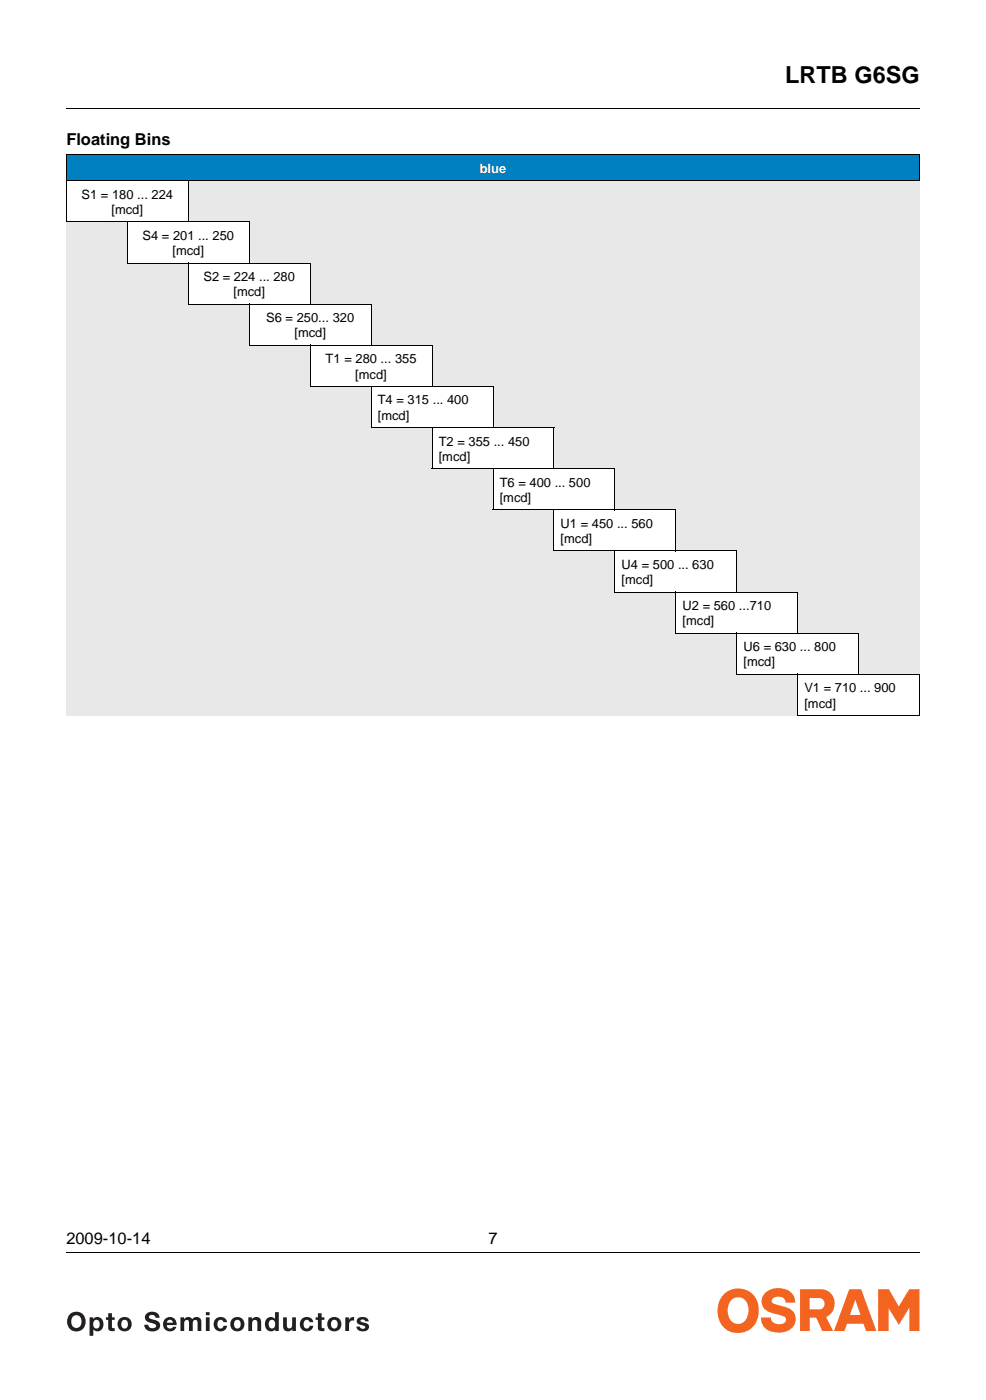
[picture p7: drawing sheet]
<svg xmlns="http://www.w3.org/2000/svg" width="207mm" height="294mm" viewBox="0 0 207 294" stroke-linecap="round" stroke-linejoin="round" font-family="sans-serif">
<path d="M13.9 22.8v.1zM13.9 263.2v.2z" fill="#000"/>
<path d="M13.9 22.9h179.3M13.9 263.3h179.3" fill="none" stroke="#000" stroke-width=".21"/>
<path d="M13.9 270.7h179.3v10.3h-179.3z" fill="#fff"/>
<g fill="#f36421">
<path d="M160.6 271.8a4.2 4.2 0 0 1 6 .3l.2 .5 .2 1.2-2-.1a1.6 1.6 0 0 0-1.2-1.2 1.6 1.6 0 0 0-1.6 .5v.7l.3 .3 1.2 .3a4.3 4.3 0 0 1 3.3 2 2.87 2.87 0 0 1-2.7 3.7 3.5 3.5 0 0 1-4.4-2.5l-.1-.6h2.1a1.77 1.77 0 0 0 2.8 1.1 .78 .78 0 0 0-.1-1.3l-1.2-.4a5.5 5.5 0 0 1-2.9-1.3 2.46 2.46 0 0 1 .1-3.2z"/>
<path d="M184.4 270.9h2.3l2.1 3.7 2.2-3.7h2.1v8.8h-2.1v-4.9l-2.2 3.6-2.2-3.4v4.7h-2.2z"/>
</g>
<g fill="#f36421">
<path d="M178.4 270.9h2.5l3.2 8.8h-2.2l-.6-1.5h-3.4l-.5 1.5h-2.2zM179.6 273.1l-1.1 3.2h2.2z" fill-rule="evenodd"/>
<path d="M168 270.9h4.5a3 3 0 0 1 2.8 2.6 3 3 0 0 1-1.8 3.3l1.5 2.9h-2.3l-1.3-2.8h-1.3v2.8h-2.1zM170 272.8h2.1a1.19 1.19 0 0 1 1.1 1.2 1.19 1.19 0 0 1-1 1.2h-2.2z" fill-rule="evenodd"/>
<path d="M152.2 271.8a5.1 5.1 0 0 0 .5 7.8 4.4 4.4 0 0 0 6.6-4.1 4.3 4.3 0 0 0-2.3-4.3 4.3 4.3 0 0 0-4.8 .6zM153.5 273.3a2.12 2.12 0 0 1 2.4-.5 2.12 2.12 0 0 1 1.3 2 2.72 2.72 0 0 1-2.2 3.4 2.63 2.63 0 0 1-2.1-3.3l.3-1.1z" fill-rule="evenodd"/>
</g>
<g fill="#231f20">
<path d="M22.7 276h.8v.8h.6v.6h-.6v1.6l.6 .1v.6h-.5a.71 .71 0 0 1-.9-.6v-1.7h-.5v-.6h.5z"/>
<path d="M30.7 276.1a1.65 1.65 0 0 1 2.8 .8h-.8a.72 .72 0 0 0-.7-.6 .72 .72 0 0 0-.7 .5l.2 .3 1 .3a1.18 1.18 0 0 1 1.1 1.1 1.18 1.18 0 0 1-1 1.2 1.67 1.67 0 0 1-2.3-1.3h.8a.87 .87 0 0 0 .8 .7 .87 .87 0 0 0 .9-.5 1.22 1.22 0 0 0-1.2-.6 1.14 1.14 0 0 1-1-.7 1.14 1.14 0 0 1 .1-1.2z"/>
<path d="M37.9 276.8h.7v.4a1.03 1.03 0 0 1 1.8 0 1.04 1.04 0 0 1 1.1-.4 1.04 1.04 0 0 1 .8 1v1.9h-.8v-1.6a.54 .54 0 0 0-.5-.7 .54 .54 0 0 0-.5 .7v1.6h-.8v-1.6a.51 .51 0 0 0-.3-.7 .51 .51 0 0 0-.7 .3v2h-.8z"/>
<path d="M45.4 277.1a1.41 1.41 0 0 1 2.3 .8h-.8a.67 .67 0 0 0-.9-.5 .67 .67 0 0 0-.3 .9 .67 .67 0 0 0 .4 .9 .67 .67 0 0 0 .8-.6h.8a1.47 1.47 0 0 1-2.1 1 1.47 1.47 0 0 1-.5-2.2z"/>
<path d="M52.2 276.8h.7v.4a1.06 1.06 0 0 1 1.3-.4 1.06 1.06 0 0 1 .6 1.2v1.7h-.7v-1.6a.56 .56 0 0 0-.4-.7 .56 .56 0 0 0-.7 .4l-.1 1.9h-.7z"/>
<path d="M59.5 276.8h.7v1.7a.56 .56 0 0 0 .4 .7 .56 .56 0 0 0 .7-.5l.1-1.9h.7v2.9h-.7v-.4a1.06 1.06 0 0 1-1.2 .4 1.06 1.06 0 0 1-.7-1.1z"/>
<path d="M63.5 277.1a1.41 1.41 0 0 1 2.3 .8h-.8a.67 .67 0 0 0-.9-.5 .67 .67 0 0 0-.3 .9 .67 .67 0 0 0 .4 .9 .67 .67 0 0 0 .8-.6h.8a1.47 1.47 0 0 1-2.1 1 1.47 1.47 0 0 1-.5-2.2z"/>
<path d="M66.8 276h.8v.8h.5v.6h-.5v1.6l.5 .1v.6h-.4a.71 .71 0 0 1-.9-.6v-1.7h-.5v-.6h.5z"/>
<path d="M72.5 276.8h.8v.6a.97 .97 0 0 1 1.1-.6v.7h-.2a.78 .78 0 0 0-.9 .9v1.3h-.8z"/>
<path d="M75.2 277.1a1.42 1.42 0 0 1 2.2 .6h-.7a.53 .53 0 0 0-.5-.4 .53 .53 0 0 0-.5 .3l.3 .2 .6 .2a.89 .89 0 0 1 .9 .9 .89 .89 0 0 1-.9 .9h-.4a1.18 1.18 0 0 1-1.3-1h.7a.53 .53 0 0 0 .5 .5 .53 .53 0 0 0 .6-.6l-.9-.2a.81 .81 0 0 1-.8-.5 .81 .81 0 0 1 .2-.9z"/>
<path d="M15.3 276.7a1.17 1.17 0 0 1 1.5 0 1.17 1.17 0 0 1 .3 1.4 1.08 1.08 0 0 1-1.3 1 1.08 1.08 0 0 1-.8-1.3zM14.6 276.3a2.07 2.07 0 0 0-.2 2.7 2.07 2.07 0 0 0 2.7 .5 2.06 2.06 0 0 0 .5-3 2.06 2.06 0 0 0-3-.2z"/>
<path d="M19.7 277.7a.7 .7 0 0 1 .9-.2 .7 .7 0 0 1 .3 .8 .71 .71 0 0 1-.6 .9 .71 .71 0 0 1-.7-.9zM18.8 276.8v3.9h.8v-1.3a1.22 1.22 0 0 0 1.5 .3 1.22 1.22 0 0 0 .6-1.4 1.25 1.25 0 0 0-.6-1.4 1.25 1.25 0 0 0-1.5 .3v-.4z"/>
<path d="M25.6 277.7a.71 .71 0 0 1 .9-.3 .71 .71 0 0 1 .4 .9 .72 .72 0 0 1-.7 .9 .72 .72 0 0 1-.7-.9zM24.7 278.3a1.52 1.52 0 0 0 3 0 1.52 1.52 0 0 0-3 0z"/>
<path d="M35.2 277.6a.64 .64 0 0 1 .7-.2 .64 .64 0 0 1 .4 .6h-1.3zM34.8 277.1a1.49 1.49 0 0 0-.1 2.4 1.49 1.49 0 0 0 2.3-.7h-.6a.7 .7 0 0 1-.8 .4 .7 .7 0 0 1-.6-.7h2.1a1.44 1.44 0 0 0-.7-1.5 1.44 1.44 0 0 0-1.6 .1z"/>
<path d="M43.2 276.8h.8v2.9h-.8zM43.2 275.8h.8v.6h-.8z"/>
<path d="M49.3 277.7a.71 .71 0 0 1 .9-.3 .71 .71 0 0 1 .3 .9 .72 .72 0 0 1-.7 .9 .72 .72 0 0 1-.6-.9zM48.4 278.3a1.52 1.52 0 0 0 3 0 1.52 1.52 0 0 0-3 0z"/>
<path d="M56.6 277.6a.7 .7 0 0 1 .8-.2 .7 .7 0 0 1 .4 .9 .72 .72 0 0 1-.7 .9 .72 .72 0 0 1-.7-.9zM56.1 277.1a1.5 1.5 0 0 0-.4 1.8 1.5 1.5 0 0 0 1.7 .8l.4-.4v.4h.8v-3.9h-.8v1.4l-.4-.3a1.21 1.21 0 0 0-1.3 .2z"/>
<path d="M69.7 277.7a.71 .71 0 0 1 .9-.3 .71 .71 0 0 1 .3 .9 .72 .72 0 0 1-.7 .9 .72 .72 0 0 1-.7-.9zM68.7 278.3a1.55 1.55 0 0 0 3.1 0 1.55 1.55 0 0 0-3.1 0z"/>
</g>
<path d="M13.9 32.5h179.3v5.5h-179.3z" fill="#0080c0"/>
<path d="M13.9 38h25.6v8.6h-25.6z" fill="#fff"/>
<g fill="#e8e8e8">
<path d="M39.5 38h12.9v8.6h-12.9z"/>
<path d="M52.4 38h63.9v8.6h-63.9z"/>
<path d="M116.3 38h12.8v8.6h-12.8z"/>
<path d="M129.1 38h64.1v8.6h-64.1z"/>
<path d="M13.9 46.6h12.8v8.7h-12.8z"/>
</g>
<path d="M26.7 46.6h25.7v8.7h-25.7z" fill="#fff"/>
<g fill="#e8e8e8">
<path d="M52.4 46.6h12.7v8.7h-12.7z"/>
<path d="M65.1 46.6h51.2v8.7h-51.2z"/>
<path d="M116.3 46.6h12.8v8.7h-12.8z"/>
<path d="M129.1 46.6h64.1v8.7h-64.1z"/>
<path d="M13.9 55.3h25.6v8.6h-25.6z"/>
</g>
<path d="M39.5 55.3h25.6v8.6h-25.6z" fill="#fff"/>
<g fill="#e8e8e8">
<path d="M65.1 55.3h12.8v8.6h-12.8z"/>
<path d="M77.9 55.3h38.4v8.6h-38.4z"/>
<path d="M116.3 55.3h12.8v8.6h-12.8z"/>
<path d="M129.1 55.3h64.1v8.6h-64.1z"/>
<path d="M13.9 63.9h38.5v8.6h-38.5z"/>
</g>
<path d="M52.4 63.9h25.5v8.6h-25.5z" fill="#fff"/>
<g fill="#e8e8e8">
<path d="M77.9 63.9h12.8v8.6h-12.8z"/>
<path d="M90.7 63.9h25.6v8.6h-25.6z"/>
<path d="M116.3 63.9h12.8v8.6h-12.8z"/>
<path d="M129.1 63.9h64.1v8.6h-64.1z"/>
<path d="M13.9 72.5h51.2v8.7h-51.2z"/>
</g>
<path d="M65.1 72.5h25.6v8.7h-25.6z" fill="#fff"/>
<g fill="#e8e8e8">
<path d="M90.7 72.5h12.8v8.7h-12.8z"/>
<path d="M103.5 72.5h12.8v8.7h-12.8z"/>
<path d="M116.3 72.5h12.8v8.7h-12.8z"/>
<path d="M129.1 72.5h64.1v8.7h-64.1z"/>
<path d="M13.9 81.2h64v8.6h-64z"/>
</g>
<path d="M77.9 81.2h25.6v8.6h-25.6z" fill="#fff"/>
<g fill="#e8e8e8">
<path d="M103.5 81.2h12.8v8.6h-12.8z"/>
<path d="M116.3 81.2h12.8v8.6h-12.8z"/>
<path d="M129.1 81.2h64.1v8.6h-64.1z"/>
<path d="M13.9 89.8h76.8v8.7h-76.8z"/>
</g>
<path d="M90.7 89.8h25.6v8.7h-25.6z" fill="#fff"/>
<g fill="#e8e8e8">
<path d="M116.3 89.8h12.8v8.7h-12.8z"/>
<path d="M129.1 89.8h64.1v8.7h-64.1z"/>
<path d="M13.9 98.5h89.6v8.6h-89.6z"/>
</g>
<path d="M103.5 98.5h25.6v8.6h-25.6z" fill="#fff"/>
<g fill="#e8e8e8">
<path d="M129.1 98.5h12.9v8.6h-12.9z"/>
<path d="M142 98.5h51.2v8.6h-51.2z"/>
<path d="M13.9 107.1h102.4v8.7h-102.4z"/>
</g>
<path d="M116.3 107.1h25.7v8.7h-25.7z" fill="#fff"/>
<g fill="#e8e8e8">
<path d="M142 107.1h12.7v8.7h-12.7z"/>
<path d="M154.7 107.1h38.5v8.7h-38.5z"/>
<path d="M13.9 115.8h102.4v8.6h-102.4z"/>
<path d="M116.3 115.8h12.8v8.6h-12.8z"/>
</g>
<path d="M129.1 115.8h25.6v8.6h-25.6z" fill="#fff"/>
<g fill="#e8e8e8">
<path d="M154.7 115.8h12.8v8.6h-12.8z"/>
<path d="M167.5 115.8h25.7v8.6h-25.7z"/>
<path d="M13.9 124.4h102.4v8.7h-102.4z"/>
<path d="M116.3 124.4h12.8v8.7h-12.8z"/>
<path d="M129.1 124.4h12.9v8.7h-12.9z"/>
</g>
<path d="M142 124.4h25.5v8.7h-25.5z" fill="#fff"/>
<g fill="#e8e8e8">
<path d="M167.5 124.4h12.8v8.7h-12.8z"/>
<path d="M180.3 124.4h12.9v8.7h-12.9z"/>
<path d="M13.9 133.1h102.4v8.6h-102.4z"/>
<path d="M116.3 133.1h12.8v8.6h-12.8z"/>
<path d="M129.1 133.1h25.6v8.6h-25.6z"/>
</g>
<path d="M154.7 133.1h25.6v8.6h-25.6z" fill="#fff"/>
<g fill="#e8e8e8">
<path d="M180.3 133.1h12.9v8.6h-12.9z"/>
<path d="M13.9 141.7h102.4v8.6h-102.4z"/>
<path d="M116.3 141.7h12.8v8.6h-12.8z"/>
<path d="M129.1 141.7h38.4v8.6h-38.4z"/>
</g>
<path d="M167.5 141.7h25.7v8.6h-25.7z" fill="#fff"/>
<g fill="none" stroke="#000" stroke-width=".21">
<path d="M13.9 32.6h179.3M13.9 38h179.3M13.9 32.6v14M39.6 37.9v8.8M193.2 32.6v5.3M13.9 46.6h38.5M26.7 55.3h38.5M26.8 46.6v8.6M39.6 55.2v8.6M52.4 46.7v8.6M65.1 55.3v8.7M39.5 63.9h38.5"/>
<path d="M52.3 72.6h38.5M52.4 63.8v8.7M65.1 72.5v8.6M78 64v8.6M90.8 72.6v8.7M65.1 81.2h38.5M77.9 89.8h38.5M78 81.1v8.7M90.7 98.5h38.5M90.8 89.8v8.6M103.5 81.3v8.6M103.5 98.4v8.6"/>
<path d="M116.3 89.9v8.7M129.2 98.6v8.6M103.5 107.1h38.5M116.3 115.8h38.5M116.3 107v8.7M129.2 115.7v8.6M142 107.2v8.7M154.7 115.9v8.6M129.1 124.4h38.5M141.9 133.1h38.5M142 124.3v8.7M154.7 133v8.6"/>
<path d="M167.6 124.5v8.6M180.4 133.1v8.7M154.7 141.7h38.5M167.5 150.3h25.7M167.6 141.6v8.7M193.2 141.8v8.5"/>
</g>
<text font-size="4.9" x="164.9" y="17.4">LRTB G6SG</text>
<g font-size="3.5">
<text x="13.9" y="30.4">Floating Bins</text>
<text x="13.9" y="261.4">2009-10-14</text>
<text x="102.6" y="261.4">7</text>
</g>
<g font-size="2.7">
<text x="17.1" y="41.8">S1 = 180 ... 224</text>
<text x="23.4" y="45">[mcd]</text>
<text x="29.9" y="50.4">S4 = 201 ... 250</text>
<text x="36.2" y="53.6">[mcd]</text>
<text x="42.7" y="59.1">S2 = 224 ... 280</text>
<text x="49" y="62.3">[mcd]</text>
<text x="55.9" y="67.7">S6 = 250... 320</text>
<text x="61.8" y="70.9">[mcd]</text>
<text x="68.4" y="76.3">T1 = 280 ... 355</text>
<text x="74.6" y="79.6">[mcd]</text>
<text x="79.3" y="85">T4 = 315 ... 400</text>
<text x="79.3" y="88.2">[mcd]</text>
<text x="92.1" y="93.6">T2 = 355 ... 450</text>
<text x="92.1" y="96.8">[mcd]</text>
<text x="105" y="102.3">T6 = 400 ... 500</text>
<text x="105" y="105.5">[mcd]</text>
<text x="117.7" y="110.9">U1 = 450 ... 560</text>
<text x="117.7" y="114.1">[mcd]</text>
<text x="130.5" y="119.6">U4 = 500 ... 630</text>
<text x="130.5" y="122.8">[mcd]</text>
<text x="143.3" y="128.2">U2 = 560 ...710</text>
<text x="143.3" y="131.4">[mcd]</text>
<text x="156.2" y="136.8">U6 = 630 ... 800</text>
<text x="156.2" y="140">[mcd]</text>
<text x="168.9" y="145.5">V1 = 710 ... 900</text>
<text x="168.9" y="148.7">[mcd]</text>
</g>
<text font-size="2.7" fill="#fff" x="100.8" y="36.3">blue</text>
</svg>
